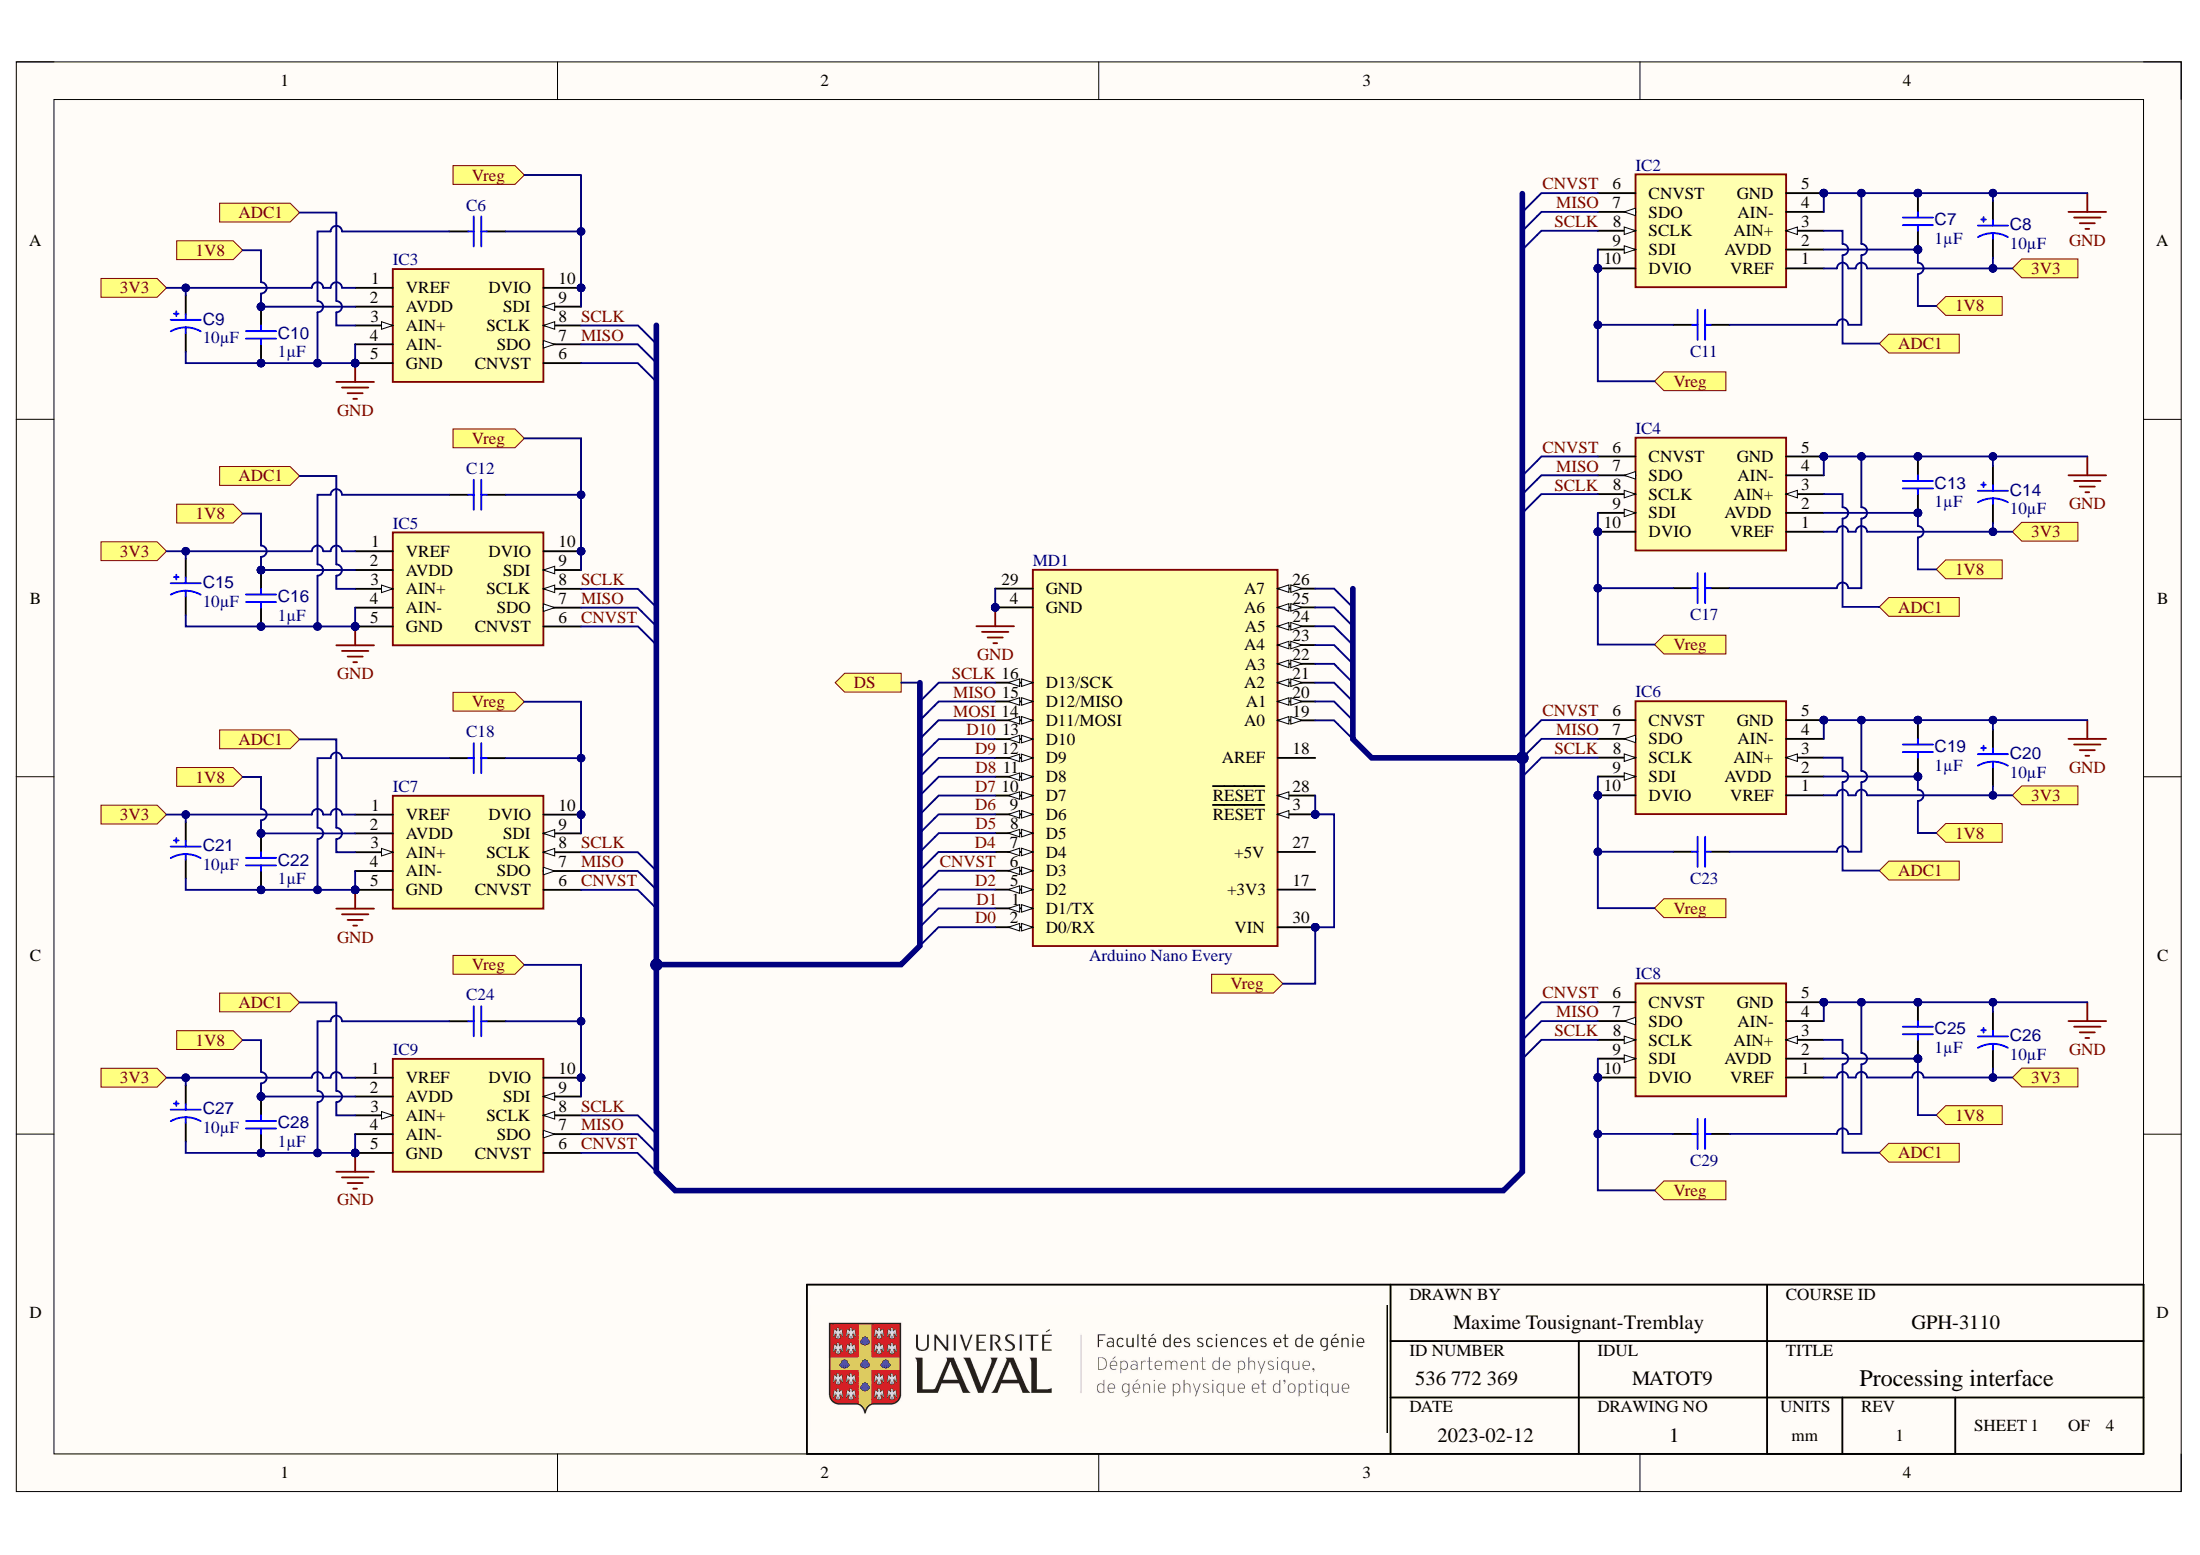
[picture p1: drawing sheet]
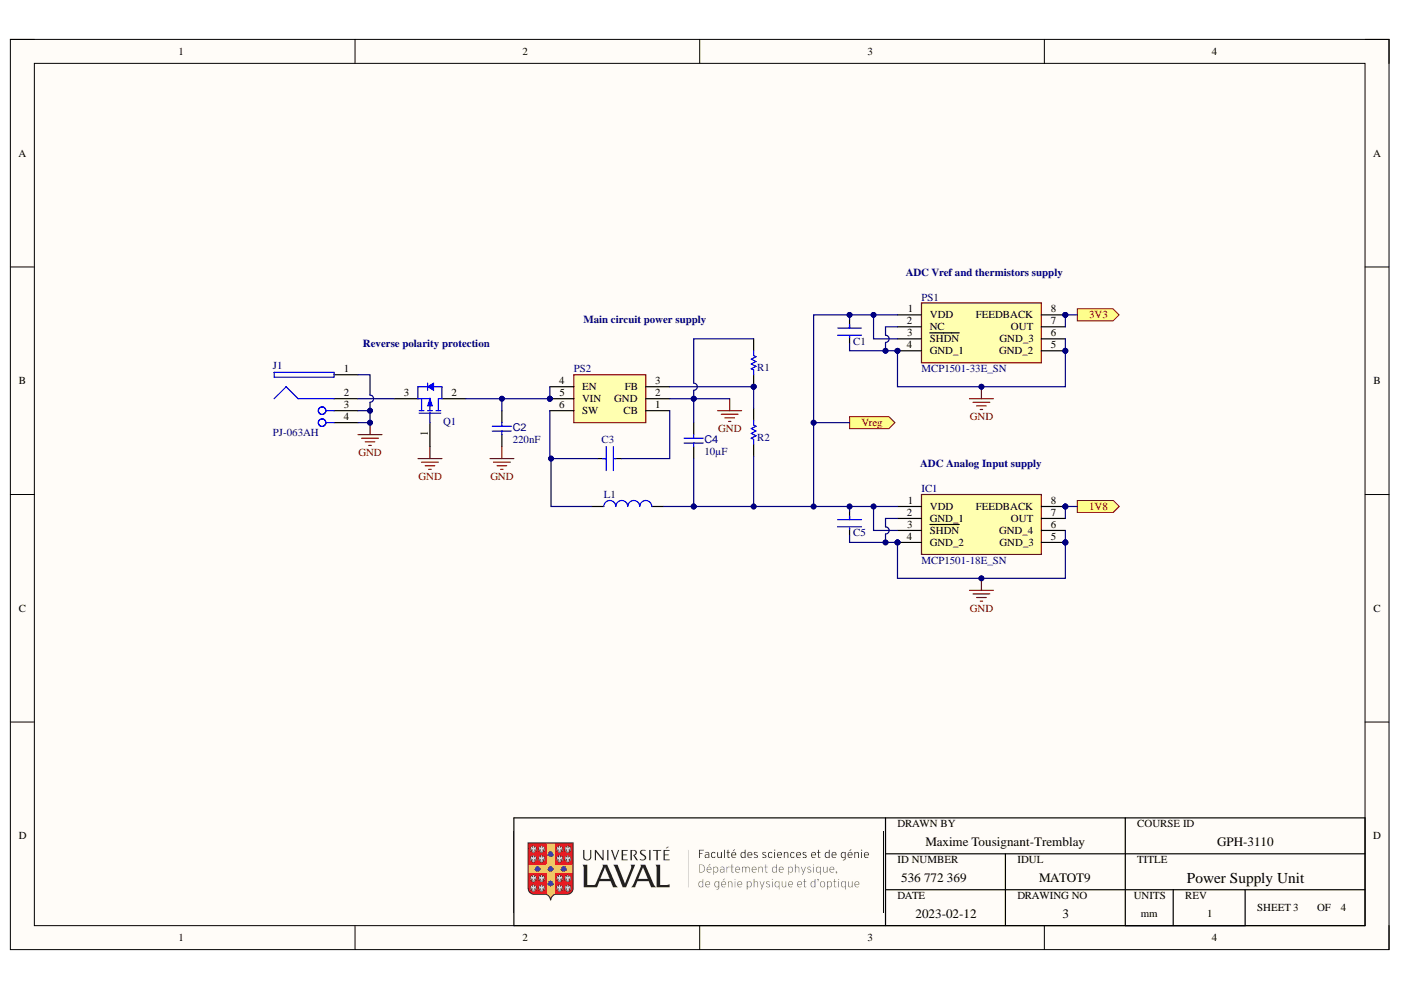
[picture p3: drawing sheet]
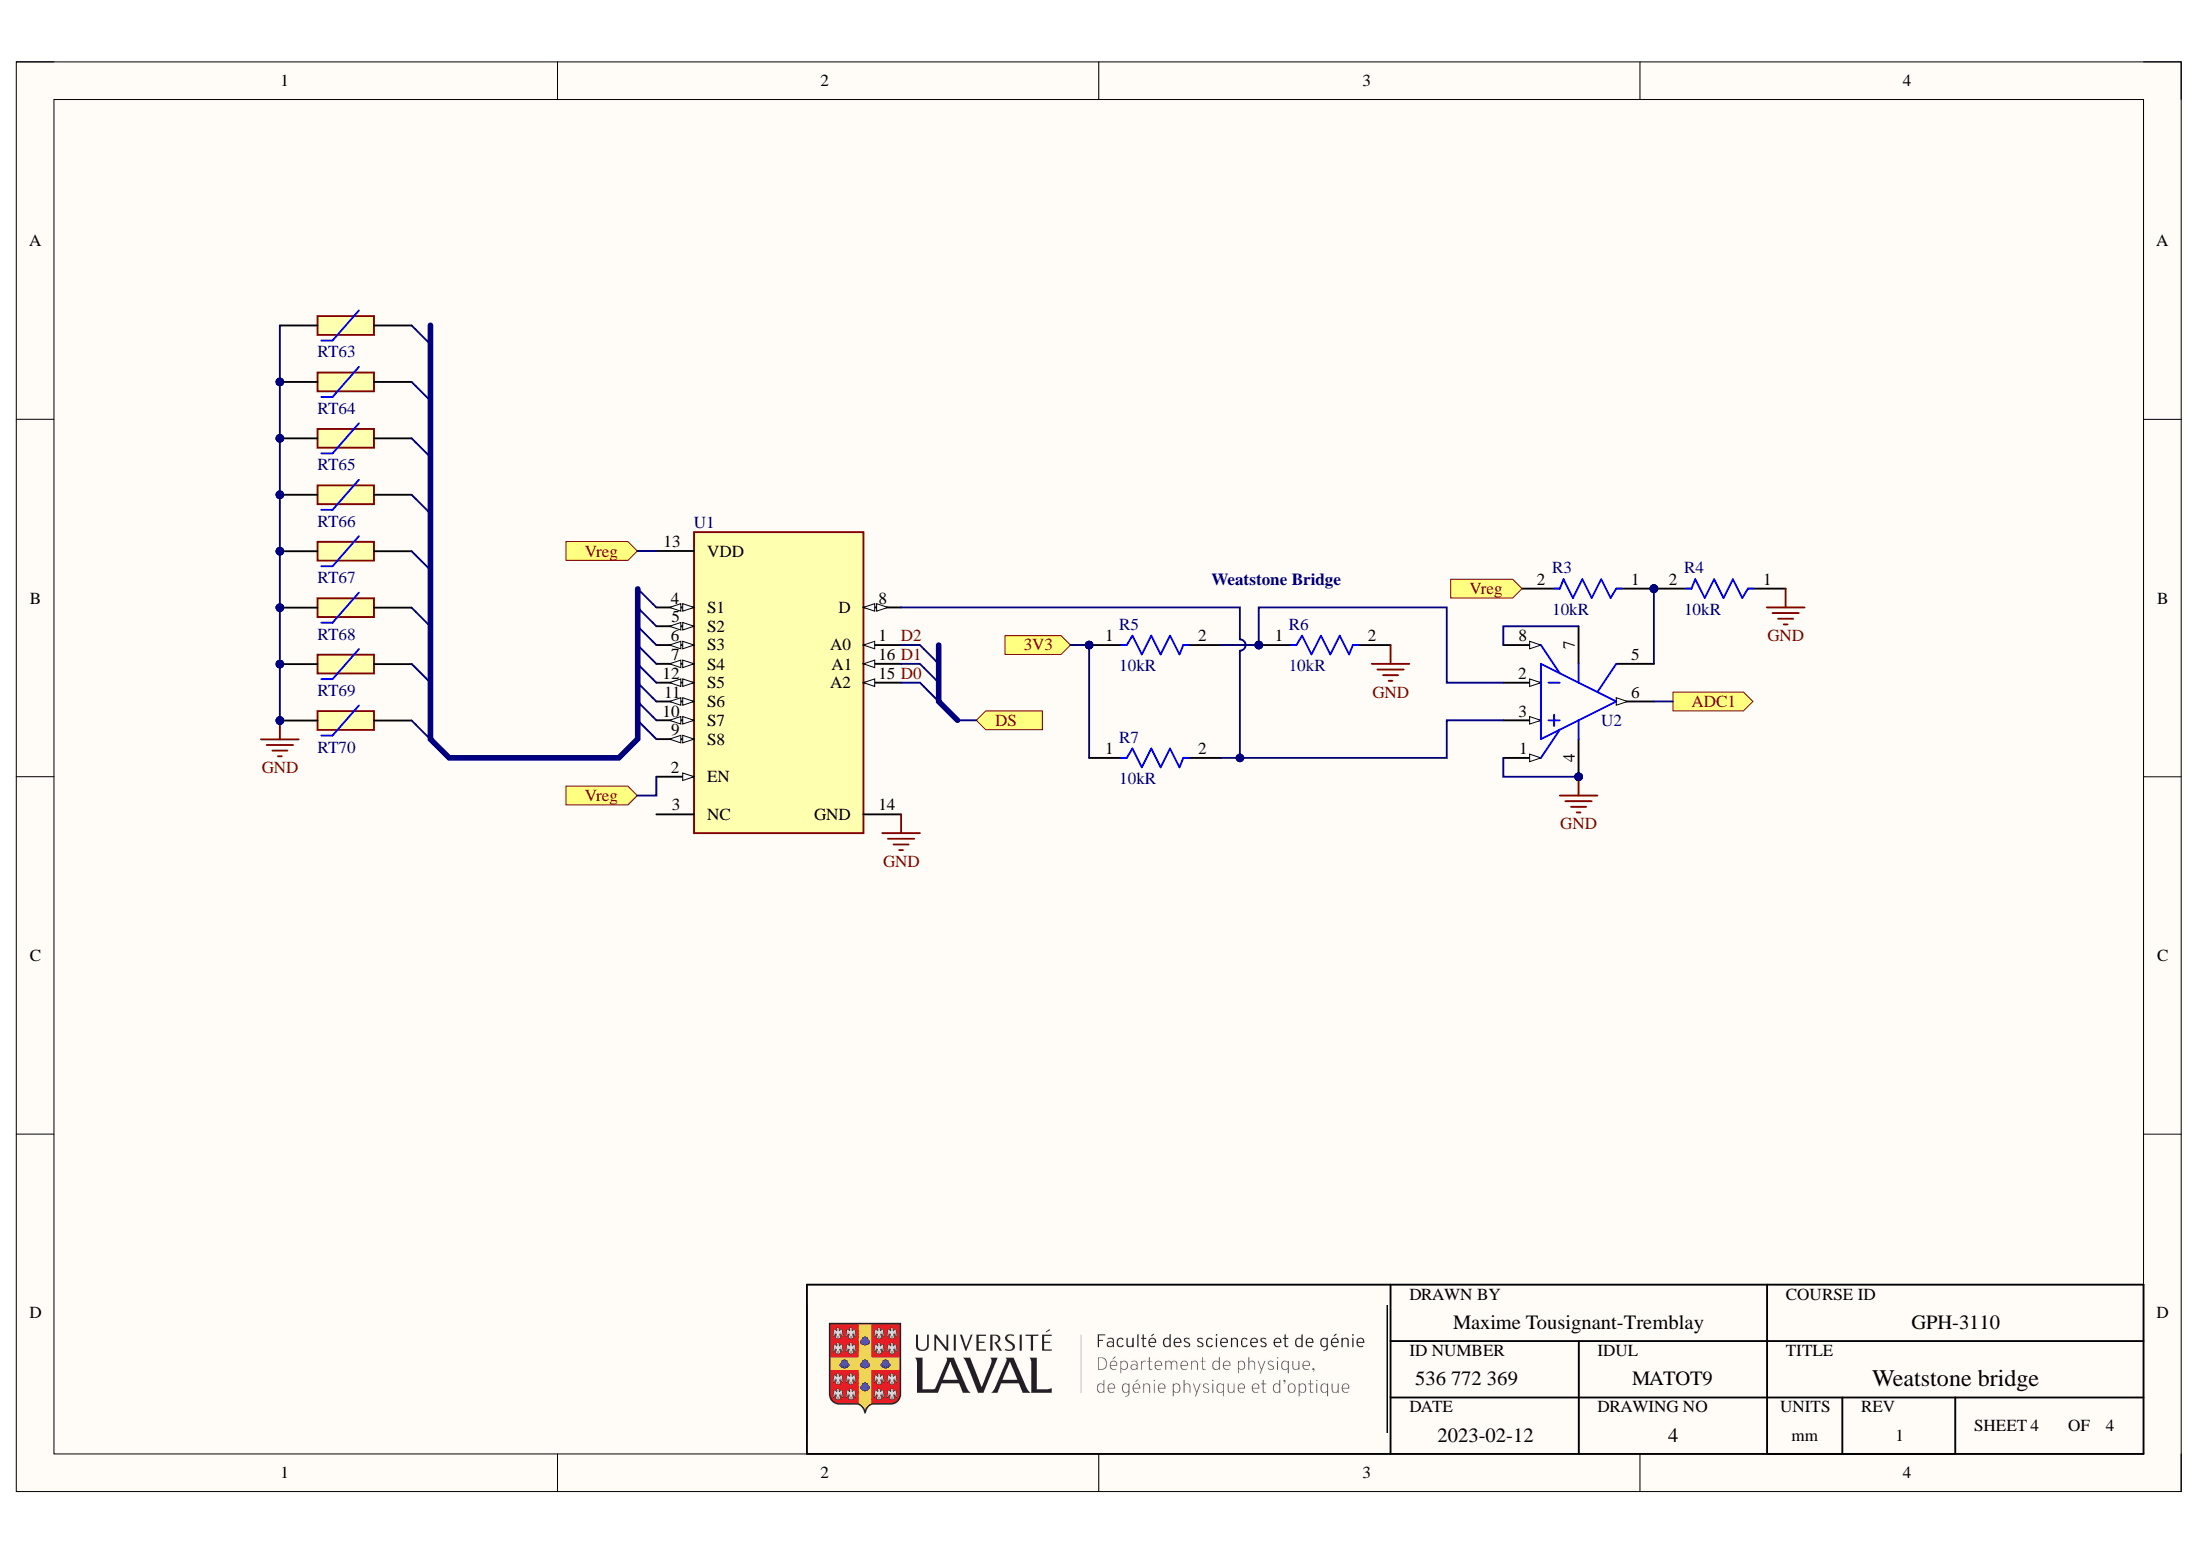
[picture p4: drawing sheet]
# Altium project Design III.PrjPcb
Author: =Author; CourseID: GPH-3110; DrawnBy: Maxime Tousignant-Tremblay; ID Number: 536 772 369; IDUL: MATOT9; Organization: =Organization; Revision: =Revision; SheetNumber: =SheetNumber; SheetTotal: =SheetTotal; Title: =Title; Units: mm
4 sheets, 127 parts. Net scope: flat (ports and power ports of the same name join across sheets).
Board file: PCB.PcbDoc
Sheets:
  Processing interface.SchDoc
  Thermistors.SchDoc
  Power Supply Unit.SchDoc
  Weatstone bridge.SchDoc

## Sheet Processing interface.SchDoc: Processing interface
size A4; Author: Maxime Tousignant-Tremblay; Revision: 1; SheetNumber: 1; SheetTotal: 4

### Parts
*4  ULaval FSG-DPGPO  (value not drawn)
C6  0402YC104KAT2A  [CAPC1005X56X25ML10T15]  (value not drawn)
C7  value 1µF  [CAPC0603(1608)100_L]  (hidden comment: Capacitor 1µF +/-0.1% 25V 0603)
C8  value 10µF  [CAPMP3217X18-T_V]  (hidden comment: TAJA106K016RNJ)
C9  value 10µF  [CAPMP3217X18-T_V]  (hidden comment: TAJA106K016RNJ)
C10  value 1µF  [CAPC0603(1608)100_L]  (hidden comment: Capacitor 1µF +/-0.1% 25V 0603)
C11  0402YC104KAT2A  [CAPC1005X56X25ML10T15]  (value not drawn)
C12  0402YC104KAT2A  [CAPC1005X56X25ML10T15]  (value not drawn)
C13  value 1µF  [CAPC0603(1608)100_L]  (hidden comment: Capacitor 1µF +/-0.1% 25V 0603)
C14  value 10µF  [CAPMP3217X18-T_V]  (hidden comment: TAJA106K016RNJ)
C15  value 10µF  [CAPMP3217X18-T_V]  (hidden comment: TAJA106K016RNJ)
C16  value 1µF  [CAPC0603(1608)100_L]  (hidden comment: Capacitor 1µF +/-0.1% 25V 0603)
C17  0402YC104KAT2A  [CAPC1005X56X25ML10T15]  (value not drawn)
C18  0402YC104KAT2A  [CAPC1005X56X25ML10T15]  (value not drawn)
C19  value 1µF  [CAPC0603(1608)100_L]  (hidden comment: Capacitor 1µF +/-0.1% 25V 0603)
C20  value 10µF  [CAPMP3217X18-T_V]  (hidden comment: TAJA106K016RNJ)
C21  value 10µF  [CAPMP3217X18-T_V]  (hidden comment: TAJA106K016RNJ)
C22  value 1µF  [CAPC0603(1608)100_L]  (hidden comment: Capacitor 1µF +/-0.1% 25V 0603)
C23  0402YC104KAT2A  [CAPC1005X56X25ML10T15]  (value not drawn)
C24  0402YC104KAT2A  [CAPC1005X56X25ML10T15]  (value not drawn)
C25  value 1µF  [CAPC0603(1608)100_L]  (hidden comment: Capacitor 1µF +/-0.1% 25V 0603)
C26  value 10µF  [CAPMP3217X18-T_V]  (hidden comment: TAJA106K016RNJ)
C27  value 10µF  [CAPMP3217X18-T_V]  (hidden comment: TAJA106K016RNJ)
C28  value 1µF  [CAPC0603(1608)100_L]  (hidden comment: Capacitor 1µF +/-0.1% 25V 0603)
C29  0402YC104KAT2A  [CAPC1005X56X25ML10T15]  (value not drawn)
IC2  MCP33141-10-E/MS  [New footprint 1]  (value not drawn)
IC3  MCP33141-10-E/MS  [New footprint 1]  (value not drawn)
IC4  MCP33141-10-E/MS  [New footprint 1]  (value not drawn)
IC5  MCP33141-10-E/MS  [New footprint 1]  (value not drawn)
IC6  MCP33141-10-E/MS  [New footprint 1]  (value not drawn)
IC7  MCP33141-10-E/MS  [New footprint 1]  (value not drawn)
IC8  MCP33141-10-E/MS  [New footprint 1]  (value not drawn)
IC9  MCP33141-10-E/MS  [New footprint 1]  (value not drawn)
MD1  Arduino Nano Every  [FP-A000005-MFG]

### Ports
1V8 (in, see Power Supply Unit[4C], Processing interface[1A], Processing interface[1B], Processing interface[1C], Processing interface[4A], Processing interface[4B], Processing interface[4C]), 1V8 (in, see Power Supply Unit[4C], Processing interface[1A], Processing interface[1B], Processing interface[1C], Processing interface[4A], Processing interface[4C]), 1V8 (in, see Power Supply Unit[4C], Processing interface[1A], Processing interface[1B], Processing interface[1C], Processing interface[4B], Processing interface[4C]), 1V8 (in, see Power Supply Unit[4C], Processing interface[1A], Processing interface[1C], Processing interface[4A], Processing interface[4B], Processing interface[4C]), 1V8 (in, see Power Supply Unit[4C], Processing interface[1B], Processing interface[1C], Processing interface[4A], Processing interface[4B], Processing interface[4C]), 3V3 (in, see Power Supply Unit[4B], Processing interface[1A], Processing interface[1B], Processing interface[1C], Processing interface[4A], Processing interface[4B], Processing interface[4C], Weatstone bridge[2B]), 3V3 (in, see Power Supply Unit[4B], Processing interface[1A], Processing interface[1B], Processing interface[1C], Processing interface[4A], Processing interface[4C], Weatstone bridge[2B]), 3V3 (in, see Power Supply Unit[4B], Processing interface[1A], Processing interface[1B], Processing interface[1C], Processing interface[4B], Processing interface[4C], Weatstone bridge[2B]), 3V3 (in, see Power Supply Unit[4B], Processing interface[1A], Processing interface[1C], Processing interface[4A], Processing interface[4B], Processing interface[4C], Weatstone bridge[2B]), 3V3 (in, see Power Supply Unit[4B], Processing interface[1B], Processing interface[1C], Processing interface[4A], Processing interface[4B], Processing interface[4C], Weatstone bridge[2B]), ADC1 (in, see Processing interface[1A], Processing interface[1B], Processing interface[1C], Processing interface[4A], Processing interface[4B], Processing interface[4C], Processing interface[4D], Weatstone bridge[4B]), ADC1 (in, see Processing interface[1A], Processing interface[1B], Processing interface[1C], Processing interface[4A], Processing interface[4B], Processing interface[4C], Weatstone bridge[4B]), ADC1 (in, see Processing interface[1A], Processing interface[1B], Processing interface[1C], Processing interface[4A], Processing interface[4B], Processing interface[4D], Weatstone bridge[4B]), ADC1 (in, see Processing interface[1A], Processing interface[1B], Processing interface[1C], Processing interface[4A], Processing interface[4C], Processing interface[4D], Weatstone bridge[4B]), ADC1 (in, see Processing interface[1A], Processing interface[1B], Processing interface[1C], Processing interface[4B], Processing interface[4C], Processing interface[4D], Weatstone bridge[4B]), ADC1 (in, see Processing interface[1A], Processing interface[1B], Processing interface[4A], Processing interface[4B], Processing interface[4C], Processing interface[4D], Weatstone bridge[4B]), ADC1 (in, see Processing interface[1B], Processing interface[1C], Processing interface[4A], Processing interface[4B], Processing interface[4C], Processing interface[4D], Weatstone bridge[4B]), DS (out, see Weatstone bridge[2B]), Vreg (in, see Power Supply Unit[3B], Processing interface[1A], Processing interface[1B], Processing interface[1C], Processing interface[3C], Processing interface[4A], Processing interface[4B], Processing interface[4C], Processing interface[4D], Weatstone bridge[2B], Weatstone bridge[2C], Weatstone bridge[3B]), Vreg (in, see Power Supply Unit[3B], Processing interface[1A], Processing interface[1B], Processing interface[1C], Processing interface[3C], Processing interface[4A], Processing interface[4B], Processing interface[4C], Weatstone bridge[2B], Weatstone bridge[2C], Weatstone bridge[3B]), Vreg (in, see Power Supply Unit[3B], Processing interface[1A], Processing interface[1B], Processing interface[1C], Processing interface[3C], Processing interface[4A], Processing interface[4B], Processing interface[4D], Weatstone bridge[2B], Weatstone bridge[2C], Weatstone bridge[3B]), Vreg (in, see Power Supply Unit[3B], Processing interface[1A], Processing interface[1B], Processing interface[1C], Processing interface[3C], Processing interface[4A], Processing interface[4C], Processing interface[4D], Weatstone bridge[2B], Weatstone bridge[2C], Weatstone bridge[3B]), Vreg (in, see Power Supply Unit[3B], Processing interface[1A], Processing interface[1B], Processing interface[1C], Processing interface[3C], Processing interface[4B], Processing interface[4C], Processing interface[4D], Weatstone bridge[2B], Weatstone bridge[2C], Weatstone bridge[3B]), Vreg (in, see Power Supply Unit[3B], Processing interface[1A], Processing interface[1B], Processing interface[1C], Processing interface[4A], Processing interface[4B], Processing interface[4C], Processing interface[4D], Weatstone bridge[2B], Weatstone bridge[2C], Weatstone bridge[3B]), Vreg (in, see Power Supply Unit[3B], Processing interface[1A], Processing interface[1B], Processing interface[3C], Processing interface[4A], Processing interface[4B], Processing interface[4C], Processing interface[4D], Weatstone bridge[2B], Weatstone bridge[2C], Weatstone bridge[3B]), Vreg (in, see Power Supply Unit[3B], Processing interface[1B], Processing interface[1C], Processing interface[3C], Processing interface[4A], Processing interface[4B], Processing interface[4C], Processing interface[4D], Weatstone bridge[2B], Weatstone bridge[2C], Weatstone bridge[3B])

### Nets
GND: C6.1 C7.2 C8.1 C9.2 C10.2 C11.1 C12.1 C13.2 C14.1 C15.2 C16.2 C17.1 C18.1 C19.2 C20.1 C21.2 C22.2 C23.1 C24.1 C25.2 C26.1 C27.2 C28.2 C29.1 IC2.4(AIN-) IC2.5(GND) IC3.4(AIN-) IC3.5(GND) IC4.4(AIN-) IC4.5(GND) IC5.4(AIN-) IC5.5(GND) IC6.4(AIN-) IC6.5(GND) IC7.4(AIN-) IC7.5(GND) IC8.4(AIN-) IC8.5(GND) IC9.4(AIN-) IC9.5(GND) MD1.4(GND) MD1.29(GND)
CNVST: MD1.6(D3)
D0: MD1.2(D0/RX)
D1: MD1.1(D1/TX)
D2: MD1.5(D2)
D3: IC3.6(CNVST)
D4: IC5.6(CNVST) MD1.7(D4)
D5: IC7.6(CNVST) MD1.8(D5)
D6: IC9.6(CNVST) MD1.9(D6)
D7: IC8.6(CNVST) MD1.10(D7)
D8: IC6.6(CNVST) MD1.11(D8)
D9: IC4.6(CNVST) MD1.12(D9)
D10: IC2.6(CNVST) MD1.13(D10)
MISO: IC2.7(SDO) IC3.7(SDO) IC4.7(SDO) IC5.7(SDO) IC6.7(SDO) IC7.7(SDO) IC8.7(SDO) IC9.7(SDO) MD1.15(D12/MISO)
MOSI: MD1.14(D11/MOSI)
SCLK: IC2.8(SCLK) IC3.8(SCLK) IC4.8(SCLK) IC5.8(SCLK) IC6.8(SCLK) IC7.8(SCLK) IC8.8(SCLK) IC9.8(SCLK) MD1.16(D13/SCK)
NetC1_1: C6.2 C11.2 C12.2 C17.2 C18.2 C23.2 C24.2 C29.2 IC2.9(SDI) IC2.10(DVIO) IC3.9(SDI) IC3.10(DVIO) IC4.9(SDI) IC4.10(DVIO) IC5.9(SDI) IC5.10(DVIO) IC6.9(SDI) IC6.10(DVIO) IC7.9(SDI) IC7.10(DVIO) IC8.9(SDI) IC8.10(DVIO) IC9.9(SDI) IC9.10(DVIO) MD1.3(~{RESET}) MD1.28(~{RESET}) MD1.30(VIN) ; port Vreg
NetC7_1: C7.1 C10.1 C13.1 C16.1 C19.1 C22.1 C25.1 C28.1 IC2.2(AVDD) IC3.2(AVDD) IC4.2(AVDD) IC5.2(AVDD) IC6.2(AVDD) IC7.2(AVDD) IC8.2(AVDD) IC9.2(AVDD) ; port 1V8
NetC8_2: C8.2 C9.1 C14.2 C15.1 C20.2 C21.1 C26.2 C27.1 IC2.1(VREF) IC3.1(VREF) IC4.1(VREF) IC5.1(VREF) IC6.1(VREF) IC7.1(VREF) IC8.1(VREF) IC9.1(VREF) ; port 3V3
NetIC2_3: IC2.3(AIN+) IC3.3(AIN+) IC4.3(AIN+) IC5.3(AIN+) IC6.3(AIN+) IC7.3(AIN+) IC8.3(AIN+) IC9.3(AIN+) ; port ADC1

Not connected (* = marked no-connect by the designer): MD1 17(+3V3) 18(AREF) 19(A0) 20(A1) 21(A2) 22(A3) 23(A4) 24(A5) 25(A6) 26(A7) 27(+5V)

## Sheet Thermistors.SchDoc: Thermistors array
size A4; Revision: 1; SheetNumber: 2; SheetTotal: 4

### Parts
*2  ULaval FSG-DPGPO  (value not drawn)
RT1  NTCLE350E4103FHB0  [NTCLE350E4103FHB0]  (value not drawn)
RT2  NTCLE350E4103FHB0  [NTCLE350E4103FHB0]  (value not drawn)
RT3  NTCLE350E4103FHB0  [NTCLE350E4103FHB0]  (value not drawn)
RT4  NTCLE350E4103FHB0  [NTCLE350E4103FHB0]  (value not drawn)
RT5  NTCLE350E4103FHB0  [NTCLE350E4103FHB0]  (value not drawn)
RT6  NTCLE350E4103FHB0  [NTCLE350E4103FHB0]  (value not drawn)
RT7  NTCLE350E4103FHB0  [NTCLE350E4103FHB0]  (value not drawn)
RT8  NTCLE350E4103FHB0  [NTCLE350E4103FHB0]  (value not drawn)
RT9  NTCLE350E4103FHB0  [NTCLE350E4103FHB0]  (value not drawn)
RT10  NTCLE350E4103FHB0  [NTCLE350E4103FHB0]  (value not drawn)
RT11  NTCLE350E4103FHB0  [NTCLE350E4103FHB0]  (value not drawn)
RT12  NTCLE350E4103FHB0  [NTCLE350E4103FHB0]  (value not drawn)
RT13  NTCLE350E4103FHB0  [NTCLE350E4103FHB0]  (value not drawn)
RT14  NTCLE350E4103FHB0  [NTCLE350E4103FHB0]  (value not drawn)
RT15  NTCLE350E4103FHB0  [NTCLE350E4103FHB0]  (value not drawn)
RT16  NTCLE350E4103FHB0  [NTCLE350E4103FHB0]  (value not drawn)
RT17  NTCLE350E4103FHB0  [NTCLE350E4103FHB0]  (value not drawn)
RT18  NTCLE350E4103FHB0  [NTCLE350E4103FHB0]  (value not drawn)
RT19  NTCLE350E4103FHB0  [NTCLE350E4103FHB0]  (value not drawn)
RT20  NTCLE350E4103FHB0  [NTCLE350E4103FHB0]  (value not drawn)
RT21  NTCLE350E4103FHB0  [NTCLE350E4103FHB0]  (value not drawn)
RT22  NTCLE350E4103FHB0  [NTCLE350E4103FHB0]  (value not drawn)
RT23  NTCLE350E4103FHB0  [NTCLE350E4103FHB0]  (value not drawn)
RT24  NTCLE350E4103FHB0  [NTCLE350E4103FHB0]  (value not drawn)
RT25  NTCLE350E4103FHB0  [NTCLE350E4103FHB0]  (value not drawn)
RT26  NTCLE350E4103FHB0  [NTCLE350E4103FHB0]  (value not drawn)
RT27  NTCLE350E4103FHB0  [NTCLE350E4103FHB0]  (value not drawn)
RT28  NTCLE350E4103FHB0  [NTCLE350E4103FHB0]  (value not drawn)
RT29  NTCLE350E4103FHB0  [NTCLE350E4103FHB0]  (value not drawn)
RT30  NTCLE350E4103FHB0  [NTCLE350E4103FHB0]  (value not drawn)
RT31  NTCLE350E4103FHB0  [NTCLE350E4103FHB0]  (value not drawn)
RT32  NTCLE350E4103FHB0  [NTCLE350E4103FHB0]  (value not drawn)
RT33  NTCLE350E4103FHB0  [NTCLE350E4103FHB0]  (value not drawn)
RT34  NTCLE350E4103FHB0  [NTCLE350E4103FHB0]  (value not drawn)
RT35  NTCLE350E4103FHB0  [NTCLE350E4103FHB0]  (value not drawn)
RT36  NTCLE350E4103FHB0  [NTCLE350E4103FHB0]  (value not drawn)
RT37  NTCLE350E4103FHB0  [NTCLE350E4103FHB0]  (value not drawn)
RT38  NTCLE350E4103FHB0  [NTCLE350E4103FHB0]  (value not drawn)
RT39  NTCLE350E4103FHB0  [NTCLE350E4103FHB0]  (value not drawn)
RT40  NTCLE350E4103FHB0  [NTCLE350E4103FHB0]  (value not drawn)
RT41  NTCLE350E4103FHB0  [NTCLE350E4103FHB0]  (value not drawn)
RT42  NTCLE350E4103FHB0  [NTCLE350E4103FHB0]  (value not drawn)
RT43  NTCLE350E4103FHB0  [NTCLE350E4103FHB0]  (value not drawn)
RT44  NTCLE350E4103FHB0  [NTCLE350E4103FHB0]  (value not drawn)
RT45  NTCLE350E4103FHB0  [NTCLE350E4103FHB0]  (value not drawn)
RT46  NTCLE350E4103FHB0  [NTCLE350E4103FHB0]  (value not drawn)
RT47  NTCLE350E4103FHB0  [NTCLE350E4103FHB0]  (value not drawn)
RT48  NTCLE350E4103FHB0  [NTCLE350E4103FHB0]  (value not drawn)
RT49  NTCLE350E4103FHB0  [NTCLE350E4103FHB0]  (value not drawn)
RT50  NTCLE350E4103FHB0  [NTCLE350E4103FHB0]  (value not drawn)
RT51  NTCLE350E4103FHB0  [NTCLE350E4103FHB0]  (value not drawn)
RT52  NTCLE350E4103FHB0  [NTCLE350E4103FHB0]  (value not drawn)
RT53  NTCLE350E4103FHB0  [NTCLE350E4103FHB0]  (value not drawn)
RT54  NTCLE350E4103FHB0  [NTCLE350E4103FHB0]  (value not drawn)
RT55  NTCLE350E4103FHB0  [NTCLE350E4103FHB0]  (value not drawn)
RT56  NTCLE350E4103FHB0  [NTCLE350E4103FHB0]  (value not drawn)
RT57  NTCLE350E4103FHB0  [NTCLE350E4103FHB0]  (value not drawn)
RT58  NTCLE350E4103FHB0  [NTCLE350E4103FHB0]  (value not drawn)
RT59  NTCLE350E4103FHB0  [NTCLE350E4103FHB0]  (value not drawn)
RT60  NTCLE350E4103FHB0  [NTCLE350E4103FHB0]  (value not drawn)
RT61  NTCLE350E4103FHB0  [NTCLE350E4103FHB0]  (value not drawn)
RT62  NTCLE350E4103FHB0  [NTCLE350E4103FHB0]  (value not drawn)

### Ports
MUX1 (out), MUX2 (out), MUX3 (out), MUX4 (out), MUX5 (out), MUX6 (out), MUX7 (out), MUX8 (out)

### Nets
GND: RT1.1 RT2.1 RT3.1 RT4.1 RT5.1 RT6.1 RT7.1 RT8.1 RT9.1 RT10.1 RT11.1 RT12.1 RT13.1 RT14.1 RT15.1 RT16.1 RT17.1 RT18.1 RT19.1 RT20.1 RT21.1 RT22.1 RT23.1 RT24.1 RT25.1 RT26.1 RT27.1 RT28.1 RT29.1 RT30.1 RT31.1 RT32.1 RT33.1 RT34.1 RT35.1 RT36.1 RT37.1 RT38.1 RT39.1 RT40.1 RT41.1 RT42.1 RT43.1 RT44.1 RT45.1 RT46.1 RT47.1 RT48.1 RT49.1 RT50.1 RT51.1 RT52.1 RT53.1 RT54.1 RT55.1 RT56.1 RT57.1 RT58.1 RT59.1 RT60.1 RT61.1 RT62.1

Not connected (* = marked no-connect by the designer): RT1 2; RT2 2; RT3 2; RT4 2; RT5 2; RT6 2; RT7 2; RT8 2; RT9 2; RT10 2; RT11 2; RT12 2; RT13 2; RT14 2; RT15 2; RT16 2; RT17 2; RT18 2; RT19 2; RT20 2; RT21 2; RT22 2; RT23 2; RT24 2; RT25 2; RT26 2; RT27 2; RT28 2; RT29 2; RT30 2; RT31 2; RT32 2; RT33 2; RT34 2; RT35 2; RT36 2; RT37 2; RT38 2; RT39 2; RT40 2; RT41 2; RT42 2; RT43 2; RT44 2; RT45 2; RT46 2; RT47 2; RT48 2; RT49 2; RT50 2; RT51 2; RT52 2; RT53 2; RT54 2; RT55 2; RT56 2; RT57 2; RT58 2; RT59 2; RT60 2; RT61 2; RT62 2

## Sheet Power Supply Unit.SchDoc: Power Supply Unit
size A4; DrawnBy: Maxime Tousignant-Tremblay; DocumentNumber: GPH-3110-1; Revision: 1; SheetNumber: 3; SheetTotal: 4; SPICEModelCacheSEIOAEZJ: <root> / <DocumentId>SEIOAEZJ</DocumentId> / </root>

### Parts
*1  ULaval FSG-DPGPO  (value not drawn)
C1  CL10A225KO8NNNC  [FP-CL10-IPC_A]  (value not drawn)
C2  value 220nF  [CAPC0402(1005)60_L]  (hidden comment: Capacitor 220nF +/-20% 10V 0402)
C3  CC0603KRX7R9BB104  [FP-CC0603-DA-MFG]  (value not drawn)
C4  value 10µF  [CAPC2013X135X45NL10T25]  (hidden comment: Capacitor 10 uF +/- 10% 16 V 0805)
C5  CL10A225KO8NNNC  [FP-CL10-IPC_A]  (value not drawn)
IC1  MCP1501-18E_SN  [SOIC127P600X175-8N]
J1  PJ-063AH  [CUI-PJ-063AH_V]
L1  7447916  [SMD-1210]  (value not drawn)
PS1  MCP1501-33E_SN  [SOIC127P600X175-8N]
PS2  LMR50410YFQDBVRQ1  [SOT95P280X145-6N]  (value not drawn)
Q1  IPD90P03P4-04  [INF-PG-TO252-3-11_N]  (value not drawn)
R1  RC0402FR-1322K1L  [RESC1005X40X25ML05T10]  (value not drawn)
R2  RC0402FR-0788K7L  [RESC1005X40X25NL05T10]  (value not drawn)

### Ports
1V8 (out, see Processing interface[1A], Processing interface[1B], Processing interface[1C], Processing interface[4A], Processing interface[4B], Processing interface[4C]), 3V3 (out, see Processing interface[1A], Processing interface[1B], Processing interface[1C], Processing interface[4A], Processing interface[4B], Processing interface[4C], Weatstone bridge[2B]), Vreg (out, see Processing interface[1A], Processing interface[1B], Processing interface[1C], Processing interface[3C], Processing interface[4A], Processing interface[4B], Processing interface[4C], Processing interface[4D], Weatstone bridge[2B], Weatstone bridge[2C], Weatstone bridge[3B])

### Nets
GND: C1.2 C2.2 C4.2 C5.2 IC1.2(GND_1) IC1.4(GND_2) IC1.5(GND_3) IC1.6(GND_4) J1.1 J1.3(SHLD) J1.4(SHLD) PS1.2(NC) PS1.4(GND_1) PS1.5(GND_2) PS1.6(GND_3) PS2.2(GND) Q1.1(GATE) R1.2
NetC1_1: C1.1 C4.1 C5.1 IC1.1(VDD) IC1.3(~{SHDN}) L1.2 PS1.1(VDD) PS1.3(~{SHDN}) R2.1 ; port Vreg
NetC2_1: C2.1 PS2.4(EN) PS2.5(VIN) Q1.2(DRAIN)
NetC3_1: C3.1 L1.1 PS2.6(SW)
NetC3_2: C3.2 PS2.1(CB)
NetC7_1: IC1.7(OUT) IC1.8(FEEDBACK) ; port 1V8
NetC8_2: PS1.7(OUT) PS1.8(FEEDBACK) ; port 3V3
NetJ1_2: J1.2 Q1.3(SOURCE)
NetPS2_3: PS2.3(FB) R1.1 R2.2

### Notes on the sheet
- (near PS1) ADC Vref and thermistors supply
- Reverse polarity protection
- Main circuit power supply
- (near IC1) ADC Analog Input supply

## Sheet Weatstone bridge.SchDoc: Weatstone bridge
size A4; Revision: 1; SheetNumber: 4; SheetTotal: 4

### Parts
*3  ULaval FSG-DPGPO  (value not drawn)
R3  value 10kR  [FP-RT0603-IPC_C]  (hidden comment: RT0603BRD0710KL)
R4  value 10kR  [FP-RT0603-IPC_C]  (hidden comment: RT0603BRD0710KL)
R5  value 10kR  [FP-RT0603-IPC_C]  (hidden comment: RT0603BRD0710KL)
R6  value 10kR  [FP-RT0603-IPC_C]  (hidden comment: RT0603BRD0710KL)
R7  value 10kR  [FP-RT0603-IPC_C]  (hidden comment: RT0603BRD0710KL)
RT63  NTCLE350E4103FHB0  [NTCLE350E4103FHB0]  (value not drawn)
RT64  NTCLE350E4103FHB0  [NTCLE350E4103FHB0]  (value not drawn)
RT65  NTCLE350E4103FHB0  [NTCLE350E4103FHB0]  (value not drawn)
RT66  NTCLE350E4103FHB0  [NTCLE350E4103FHB0]  (value not drawn)
RT67  NTCLE350E4103FHB0  [NTCLE350E4103FHB0]  (value not drawn)
RT68  NTCLE350E4103FHB0  [NTCLE350E4103FHB0]  (value not drawn)
RT69  NTCLE350E4103FHB0  [NTCLE350E4103FHB0]  (value not drawn)
RT70  NTCLE350E4103FHB0  [NTCLE350E4103FHB0]  (value not drawn)
U1  TMUX1208PWR  [FP-PW0016A-IPC_B]  (value not drawn)
U2  MCP6N11-100E/SN  [SOIC-SN8_L]  (value not drawn)

### Ports
3V3 (in, see Power Supply Unit[4B], Processing interface[1A], Processing interface[1B], Processing interface[1C], Processing interface[4A], Processing interface[4B], Processing interface[4C]), ADC1 (out, see Processing interface[1A], Processing interface[1B], Processing interface[1C], Processing interface[4A], Processing interface[4B], Processing interface[4C], Processing interface[4D]), DS (in, see Processing interface[2B]), Vreg (in, see Power Supply Unit[3B], Processing interface[1A], Processing interface[1B], Processing interface[1C], Processing interface[3C], Processing interface[4A], Processing interface[4B], Processing interface[4C], Processing interface[4D], Weatstone bridge[2B], Weatstone bridge[2C]), Vreg (in, see Power Supply Unit[3B], Processing interface[1A], Processing interface[1B], Processing interface[1C], Processing interface[3C], Processing interface[4A], Processing interface[4B], Processing interface[4C], Processing interface[4D], Weatstone bridge[2B], Weatstone bridge[3B]), Vreg (in, see Power Supply Unit[3B], Processing interface[1A], Processing interface[1B], Processing interface[1C], Processing interface[3C], Processing interface[4A], Processing interface[4B], Processing interface[4C], Processing interface[4D], Weatstone bridge[2C], Weatstone bridge[3B])

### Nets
GND: R4.1 R6.2 RT63.1 RT64.1 RT65.1 RT66.1 RT67.1 RT68.1 RT69.1 RT70.1 U1.14(GND) U2.1(VFG) U2.4(VSS)
D0: U1.15(A2)
D1: U1.16(A1)
D2: U1.1(A0)
NetC1_1: R3.2 U1.2(EN) U1.13(VDD) ; port Vreg
NetC8_2: R5.1 R7.1 ; port 3V3
NetIC2_3: U2.6(VOUT) ; port ADC1
NetR3_1: R3.1 R4.2 U2.5(VREF)
NetR5_2: R5.2 R6.1 U2.2(VIM)
NetR7_2: R7.2 U1.8(D) U2.3(VIP)
NetU2_7: U2.7(VDD) U2.8(EN/~{CAL})

Not connected (* = marked no-connect by the designer): RT63 2; RT64 2; RT65 2; RT66 2; RT67 2; RT68 2; RT69 2; RT70 2; U1 3(NC) 4(S1) 5(S2) 6(S3) 7(S4) 9(S8) 10(S7) 11(S6) 12(S5)

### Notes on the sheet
- Weatstone Bridge

## Nets that join several sheets
GND: Processing interface (42 pins), Thermistors (62 pins), Power Supply Unit (18 pins), Weatstone bridge (13 pins)
NetC1_1: Processing interface (27 pins), Power Supply Unit (9 pins), Weatstone bridge (R3.2 U1.2 U1.13)
NetC7_1: Processing interface (16 pins), Power Supply Unit (IC1.7 IC1.8)
NetC8_2: Processing interface (16 pins), Power Supply Unit (PS1.7 PS1.8), Weatstone bridge (R5.1 R7.1)
NetIC2_3: Processing interface (8 pins), Weatstone bridge (U2.6)
